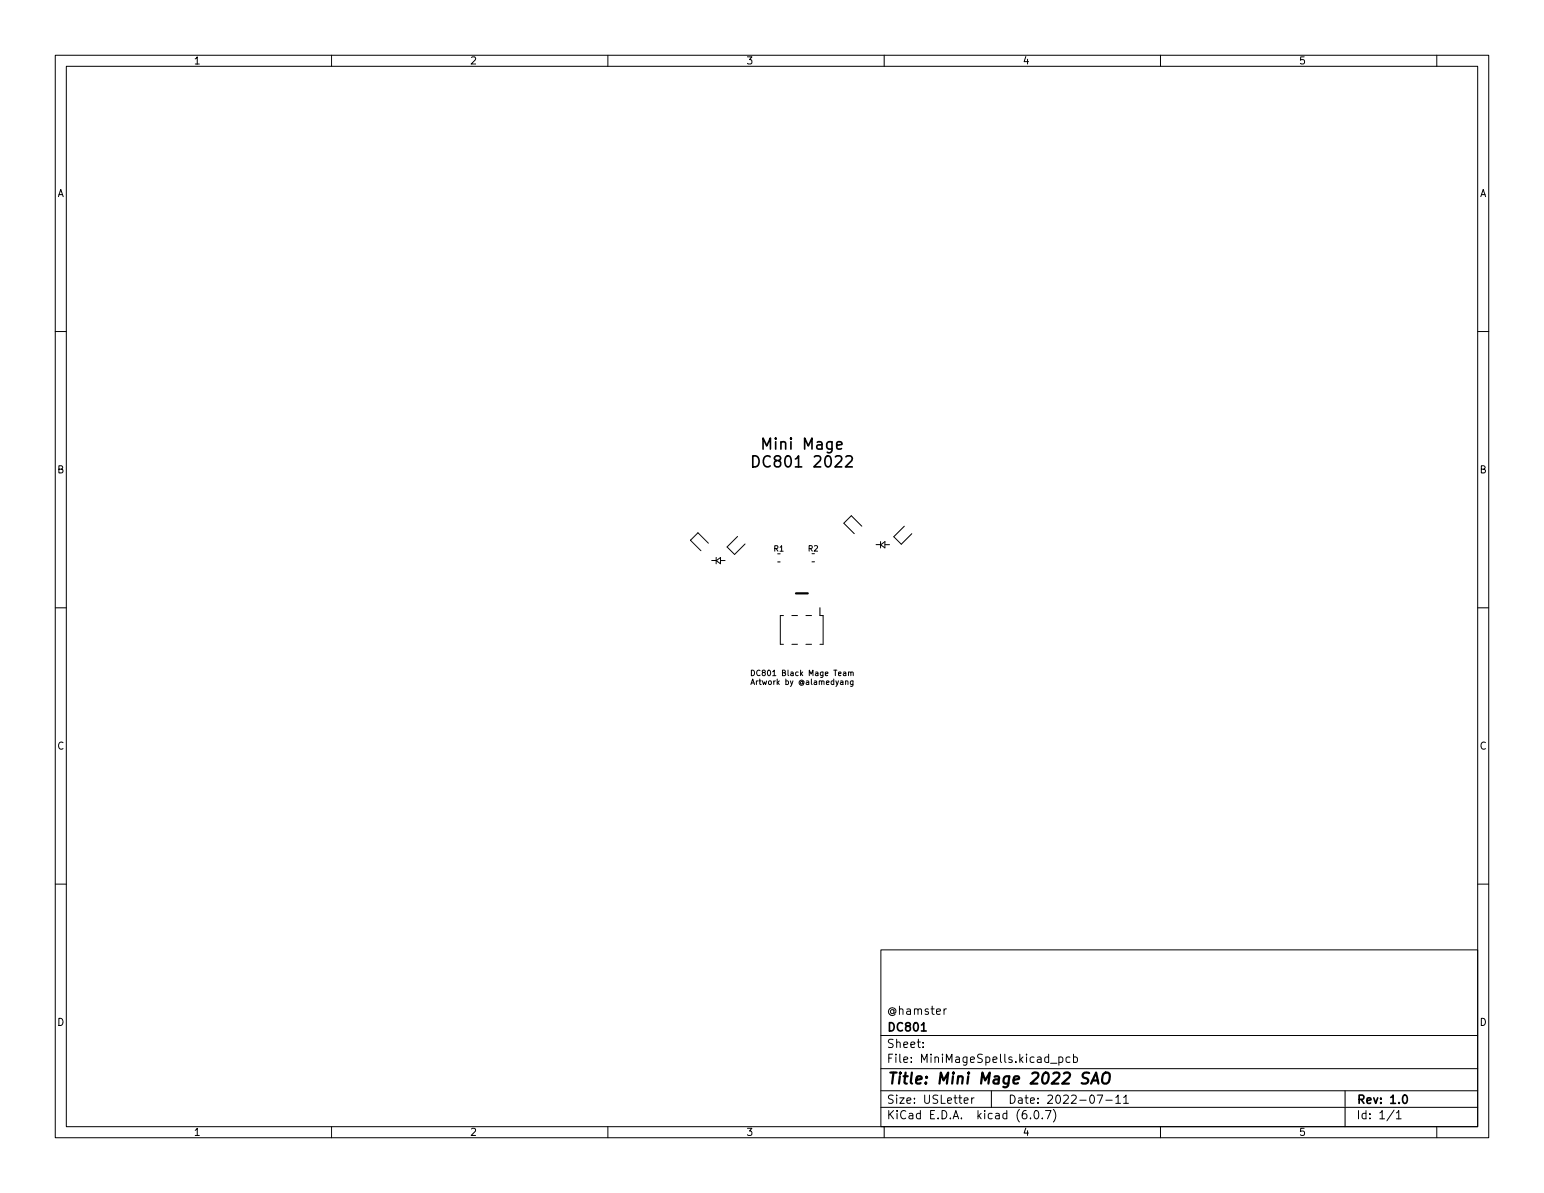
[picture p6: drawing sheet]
<svg xmlns="http://www.w3.org/2000/svg" width="279mm" height="216mm" viewBox="0 0 279 216" stroke-linecap="round" stroke-linejoin="round" font-family="sans-serif">
<g fill="none" stroke="#000" stroke-width=".18">
<path d="M10 10h259.4v195.9h-259.4zM12 12h255.4v191.9h-255.4zM60 10v2M110 10v2M160 10v2M210 10v2M260 10v2M10 60h2M267.4 60h2M128.2 98.3l-1.9-1.9-1.4 1.4 1.9 1.9M133.5 97.1l-1.9 1.9 1.3 1.3 1.9-1.9M156 95.2l-1.9-1.9-1.4 1.4 1.9 1.9"/>
<path d="M158.5 98.6h.9M159.3 98v1.2M159.4 98.6l.7-.6v1.1zM160.2 98.6h.8M163.6 95.2l-1.9 1.9 1.4 1.4 1.9-1.9M10 110h2M128.8 101.4h.8M129.6 100.9v1.1M129.6 101.5l.8-.6v1.1zM130.4 101.4h.8M140.7 101.7h.5M141.8 111.4h-.6v5.2h.6"/>
<path d="M143.3 111.4h1M143.3 116.6h1M145.8 111.4h1.1M145.8 116.6h1.1M146.9 101.7h.5M148.4 110v1.4h.5v5.2h-.5M267.4 110h2M135.9 123.9l.3-1 .3 1M136 121.3a.51 .51 0 0 1 .5 .5 .51 .51 0 0 1-.5 .5zM136 123.6h.4M153.5 121.7h.4l.1 .6M154 121.8l.1-.2 .3 .1v.6"/>
<path d="M154.4 123.2v.8l-.2 .2h-.3M154.4 123.3l-.3-.1-.2 .2 .1 .4h.4M10 160h2M267.4 160h2M159.4 171.9h108v32h-108zM159.4 197.4h108M159.4 193.4h108M159.4 187.4h108M167 189.4v.2M167 188.7v.1M170.8 182.6v1M171.3 182.6h-.3l-.2 .3"/>
<path d="M174.5 199.2l.7-.2-.1-.3h-.4l-.2 .2v.7h.6M175.8 198.7v1M176.3 198.7h-.3l-.2 .3M179.4 197.4v3M190.1 192.4h1.2M191.6 191.4l.4-.1 .3 .3v.4l-.1 .2h-.6M191.6 191.3v1.5M193.6 191.4l-.4-.1-.3 .3v.4l.1 .2h.6M194.3 191.4l.4-.1 .3 .3v.4l-.2 .2h-.5M194.3 190.8v1.5M198.5 198.2h1l-.6 1.5M200.1 199.1h1.2"/>
<path d="M201.9 198.6l.4-.4v1.5M201.9 199.7h.9M203.3 198.6l.5-.4v1.5M203.3 199.7h.9M243.4 197.4v6.5M60 203.9v2M110 203.9v2M159.4 200.4h108M160 203.9v2M186.5 202.3v.2M187.3 201h.2a.8 .8 0 0 1 .5 .7 .8 .8 0 0 1-.5 .8 1 1 0 0 1-.2-1.5zM188.6 202.3v.2"/>
<path d="M189.2 201h1l-.7 1.5M190.6 200.8a1.72 1.72 0 0 1 0 2.2M210 203.9v2M252.3 200.9l-1.3 1.9M252.7 201.4l.4-.4v1.5M252.7 202.5h.8M260 203.9v2"/>
</g>
<path d="M136.2 82.5a1.05 1.05 0 0 1 1.2 .6 1.05 1.05 0 0 1-.4 1.3l-.8 .1zM153.1 82.7l.3-.2 .6 .1a.54 .54 0 0 1 .1 .8l-1.1 1.1h1.2M166.7 186.6h.9M254 198.2h.2a.8 .8 0 0 1 .5 .7 .8 .8 0 0 1-.5 .8 1 1 0 0 1-.2-1.5z" fill="none" stroke="#000" stroke-width=".3"/>
<path d="M144 107.4h2.2M197.1 194.2a.85 .85 0 0 0-1.1 .1 .45 .45 0 0 0 .2 .8l.4 .1a.49 .49 0 0 1 .3 .5 .49 .49 0 0 1-.4 .4l-.8-.1M197.4 196.1l1-2 .4 2M197.7 195.5h.9M199.6 194.4a.69 .69 0 0 1 1.2 0 1.47 1.47 0 0 1-.6 1.7l-.6-.1a1.5 1.5 0 0 1 0-1.6z" fill="none" stroke="#000" stroke-width=".4"/>
<g font-size="2.8">
<text x="138.4" y="81.4">Mini Mage</text>
<text x="137.4" y="84.6">DC801 2022</text>
<text x="160.4" y="196.2">Title: Mini Mage 2022 SAO</text>
</g>
<g font-size="2.1">
<text x="160.4" y="183.6">@hamster</text>
<text x="160.4" y="189.7">Sheet:</text>
<text x="160.4" y="186.7">DC801</text>
<text x="160.4" y="192.4">File: MiniMageSpells.kicad_pcb</text>
<text x="160.4" y="202.5">KiCad E.D.A. kicad (6.0.7)</text>
<text x="160.4" y="199.7">Size: USLetter</text>
<text x="182.4" y="199.7">Date: 2022-07-11</text>
<text x="245.4" y="199.7">Rev: 1.0</text>
<text x="245.4" y="202.5">Id: 1/1</text>
</g>
<g font-size="1.8">
<text x="35" y="11.6">1</text>
<text x="85" y="11.6">2</text>
<text x="135" y="11.6">3</text>
<text x="185" y="11.6">4</text>
<text x="235" y="11.6">5</text>
<text x="10.3" y="35.6">A</text>
<text x="267.7" y="35.6">A</text>
<text x="10.3" y="85.7">B</text>
<text x="267.7" y="85.7">B</text>
<text x="10.3" y="135.6">C</text>
<text x="267.7" y="135.6">C</text>
<text x="10.3" y="185.7">D</text>
<text x="267.7" y="185.7">D</text>
<text x="35" y="205.6">1</text>
<text x="85" y="205.6">2</text>
<text x="135" y="205.6">3</text>
<text x="185" y="205.6">4</text>
<text x="235" y="205.6">5</text>
</g>
<g font-size="1.4">
<text x="140.1" y="99.8">R1</text>
<text x="146.3" y="99.8">R2</text>
<text x="136.7" y="123.9">Artwork by @alamedyang</text>
<text x="137" y="122.3">DC801 Black Mage Team</text>
</g>
</svg>
